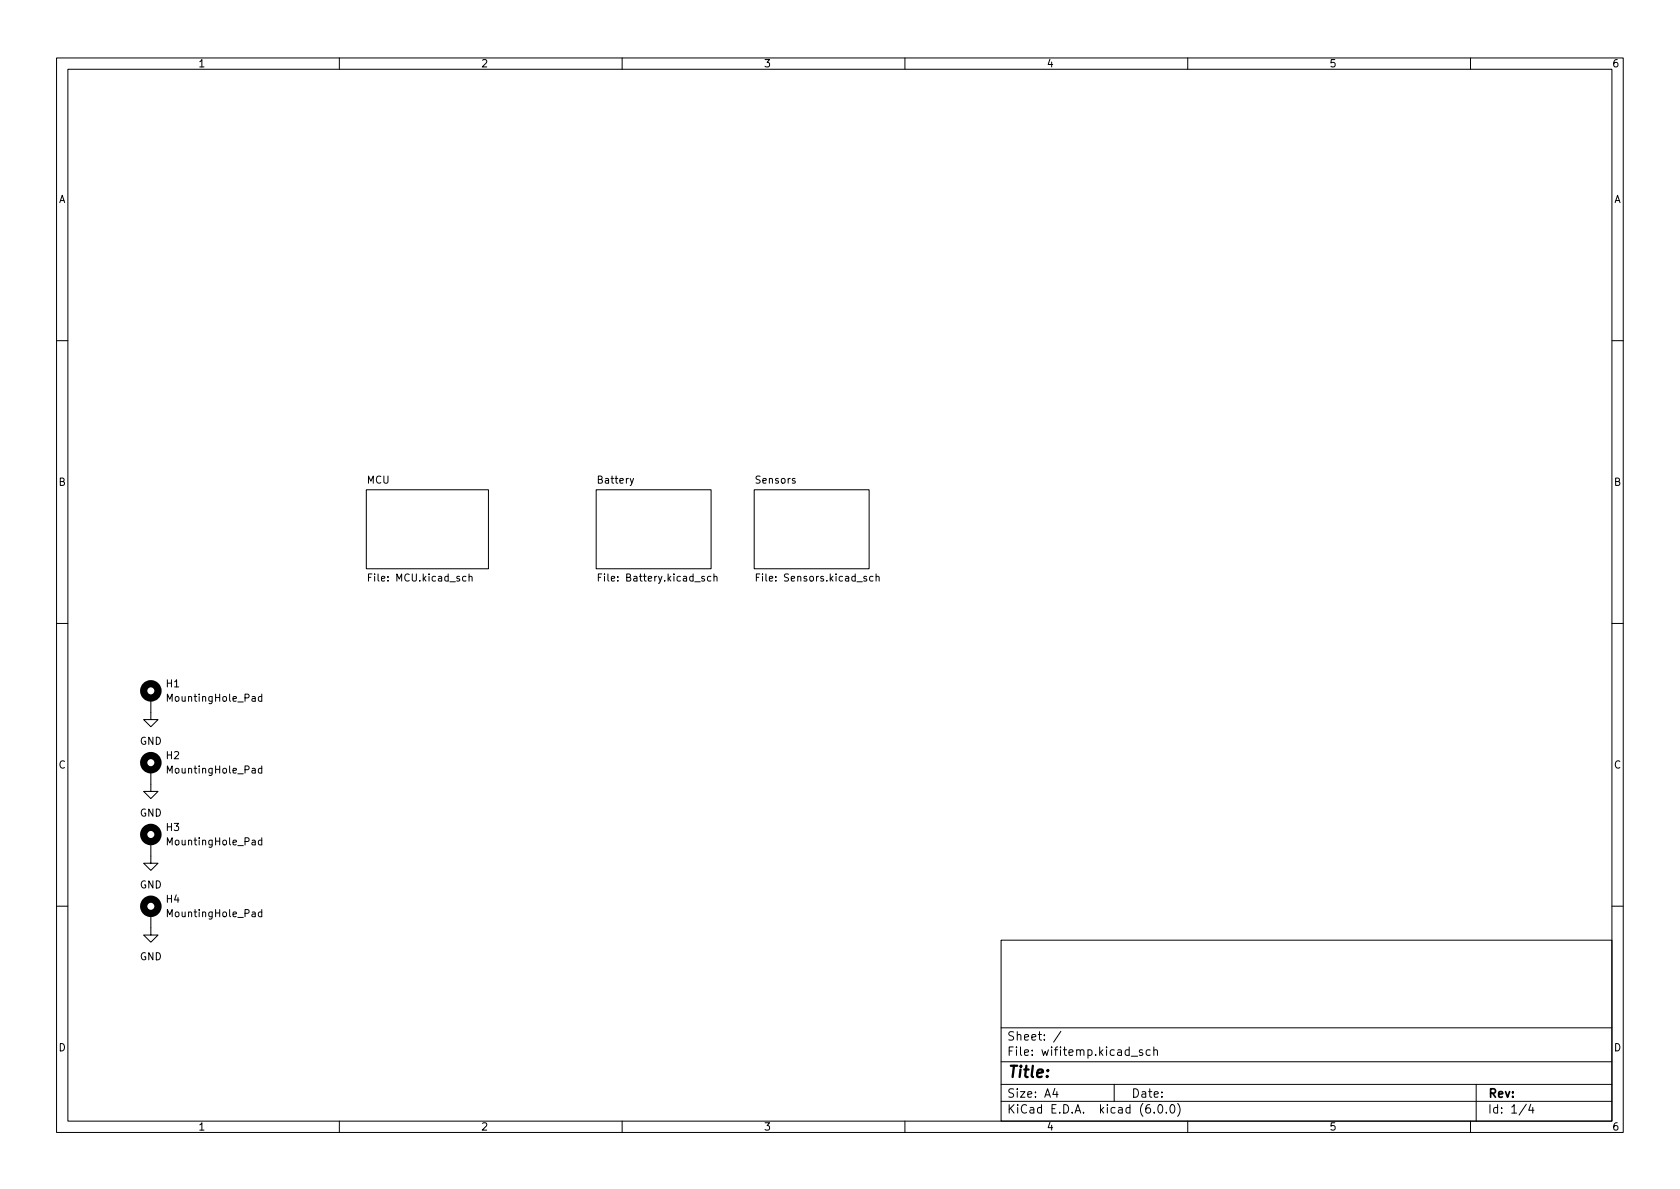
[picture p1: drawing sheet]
<svg xmlns="http://www.w3.org/2000/svg" width="297mm" height="210mm" viewBox="0 0 297 210" stroke-linecap="round" stroke-linejoin="round" font-family="sans-serif">
<g fill="none" stroke="#000" stroke-width=".18">
<path d="M10 10.2h277v190.1h-277zM12 12.2h273v186.1h-273zM60 10.2v2M110 10.2v2M160 10.2v2M210 10.2v2M260 10.2v2M10 60.2h2M285 60.2h2M64.8 86.6h21.6v14h-21.6zM105.4 86.6h20.3v14h-20.3zM112 84.6l-.4 1.2-.2 .1"/>
<path d="M133.3 86.6h20.4v14h-20.4zM10 110.2h2M65.2 102.1h.4M65.8 101.5h-.6v1.3M82.9 102l.2-.1 .3 .1 .1 .8M82.9 101.5v1.3M105.8 102.1h.4M106.4 101.5h-.6v1.3M125.7 102l-.4-.1-.2 .3 .1 .5h.5M126.2 102l.2-.1 .3 .1 .1 .8M126.2 101.5v1.3M133.7 102.1h.5"/>
<path d="M134.3 101.5h-.6v1.3M154.4 102l-.4-.1-.3 .3 .2 .5h.5M154.9 102l.2-.1 .3 .1v.8M154.9 101.5v1.3M285 110.2h2M26.7 136.1v3.8h1.2l-1.2 1.3-1.3-1.3h1.3M26.7 123.4v3.8h1.2l-1.2 1.3-1.3-1.3h1.3M46.3 135.9h-.4l-.2 .2 .1 .6h.5M46.3 123.2h-.4l-.2 .2 .1 .6h.5M46.3 122.7v1.3M46.3 135.4v1.3M26.7 148.8v3.8h1.2l-1.2 1.3-1.3-1.3h1.3"/>
<path d="M46.3 148.6h-.4l-.2 .2 .1 .6h.5M46.3 148.1v1.3M10 160.2h2M26.7 161.5v3.8h1.2l-1.2 1.3-1.3-1.3h1.3M46.3 161.3h-.4l-.2 .2 .1 .6h.5M46.3 160.8v1.3M177 166.3h108v32h-108zM285 160.2h2M60 198.3v2M110 198.3v2M160 198.3v2M177 194.8h108"/>
<path d="M177 191.8h108M177 187.8h108M177 181.8h108M186.5 192.5l-.4 1h1M186.9 193v1M187.6 182.4l-1.3 1.9M197 191.8v3M200 186.8h1.1M202 185.7l-.4-.1-.2 .2 .1 .3 .5 .1v.4h-.6M203.4 185.7l-.5-.1-.3 .3v.4l.2 .3h.6M204 185.8l.2-.2 .4 .1v.9M204 185.1v1.5"/>
<path d="M204.1 196.7v.1M204.9 195.4l.2-.1a.81 .81 0 0 1 .6 .7 .81 .81 0 0 1-.3 .8h-.2a.81 .81 0 0 1-.6-.6 .81 .81 0 0 1 .3-.8zM206.2 196.7v.1M207.1 195.4l.1-.1a.81 .81 0 0 1 .6 .7 .81 .81 0 0 1-.3 .8h-.1a.81 .81 0 0 1-.6-.6 .81 .81 0 0 1 .3-.8zM208.2 195.1a1.72 1.72 0 0 1 0 2.3M210 198.3v2M260 198.3v2M261 191.8v6.5M269.9 195.3l-1.3 1.9M270.6 195.3l-.3 1h.9M271 195.8v1"/>
</g>
<g fill="none" stroke="#000" stroke-width="1.3">
<circle cx="26.7" cy="122.2" r="1.27"/>
<circle cx="26.7" cy="134.9" r="1.27"/>
<circle cx="26.7" cy="147.6" r="1.27"/>
<circle cx="26.7" cy="160.3" r="1.27"/>
</g>
<text font-size="2.8" x="178" y="190.6">Title:</text>
<g font-size="2.1">
<text x="178" y="184">Sheet: /</text>
<text x="178" y="186.7">File: wifitemp.kicad_sch</text>
<text x="178" y="196.9">KiCad E.D.A. kicad (6.0.0)</text>
<text x="178" y="194.1">Size: A4</text>
<text x="200" y="194.1">Date:</text>
<text x="263" y="194.1">Rev:</text>
<text x="263" y="196.9">Id: 1/4</text>
</g>
<g font-size="1.8">
<text x="35" y="11.9">1</text>
<text x="85" y="11.9">2</text>
<text x="135" y="11.9">3</text>
<text x="185" y="11.9">4</text>
<text x="235" y="11.9">5</text>
<text x="285" y="11.9">6</text>
<text x="10.3" y="35.9">A</text>
<text x="285.3" y="35.9">A</text>
<text x="10.3" y="85.9">B</text>
<text x="64.9" y="85.5">MCU</text>
<text x="105.8" y="85.5">Battery</text>
<text x="133.7" y="85.5">Sensors</text>
<text x="285.3" y="85.9">B</text>
<text x="65.7" y="102.8">File: MCU.kicad_sch</text>
<text x="106.7" y="102.8">File: Battery.kicad_sch</text>
<text x="134.5" y="102.8">File: Sensors.kicad_sch</text>
<text x="29.4" y="121.5">H1</text>
<text x="29.9" y="124.1">MountingHole_Pad</text>
<text x="24.7" y="131.7">GND</text>
<text x="10.3" y="135.9">C</text>
<text x="29.4" y="134.2">H2</text>
<text x="29.9" y="136.8">MountingHole_Pad</text>
<text x="285.3" y="135.9">C</text>
<text x="24.7" y="144.4">GND</text>
<text x="29.4" y="146.9">H3</text>
<text x="29.9" y="149.5">MountingHole_Pad</text>
<text x="24.7" y="157.1">GND</text>
<text x="29.4" y="159.6">H4</text>
<text x="29.9" y="162.2">MountingHole_Pad</text>
<text x="24.7" y="169.8">GND</text>
<text x="10.3" y="185.9">D</text>
<text x="285.3" y="185.9">D</text>
<text x="35" y="199.9">1</text>
<text x="85" y="199.9">2</text>
<text x="135" y="199.9">3</text>
<text x="185" y="199.9">4</text>
<text x="235" y="199.9">5</text>
<text x="285" y="199.9">6</text>
</g>
</svg>
